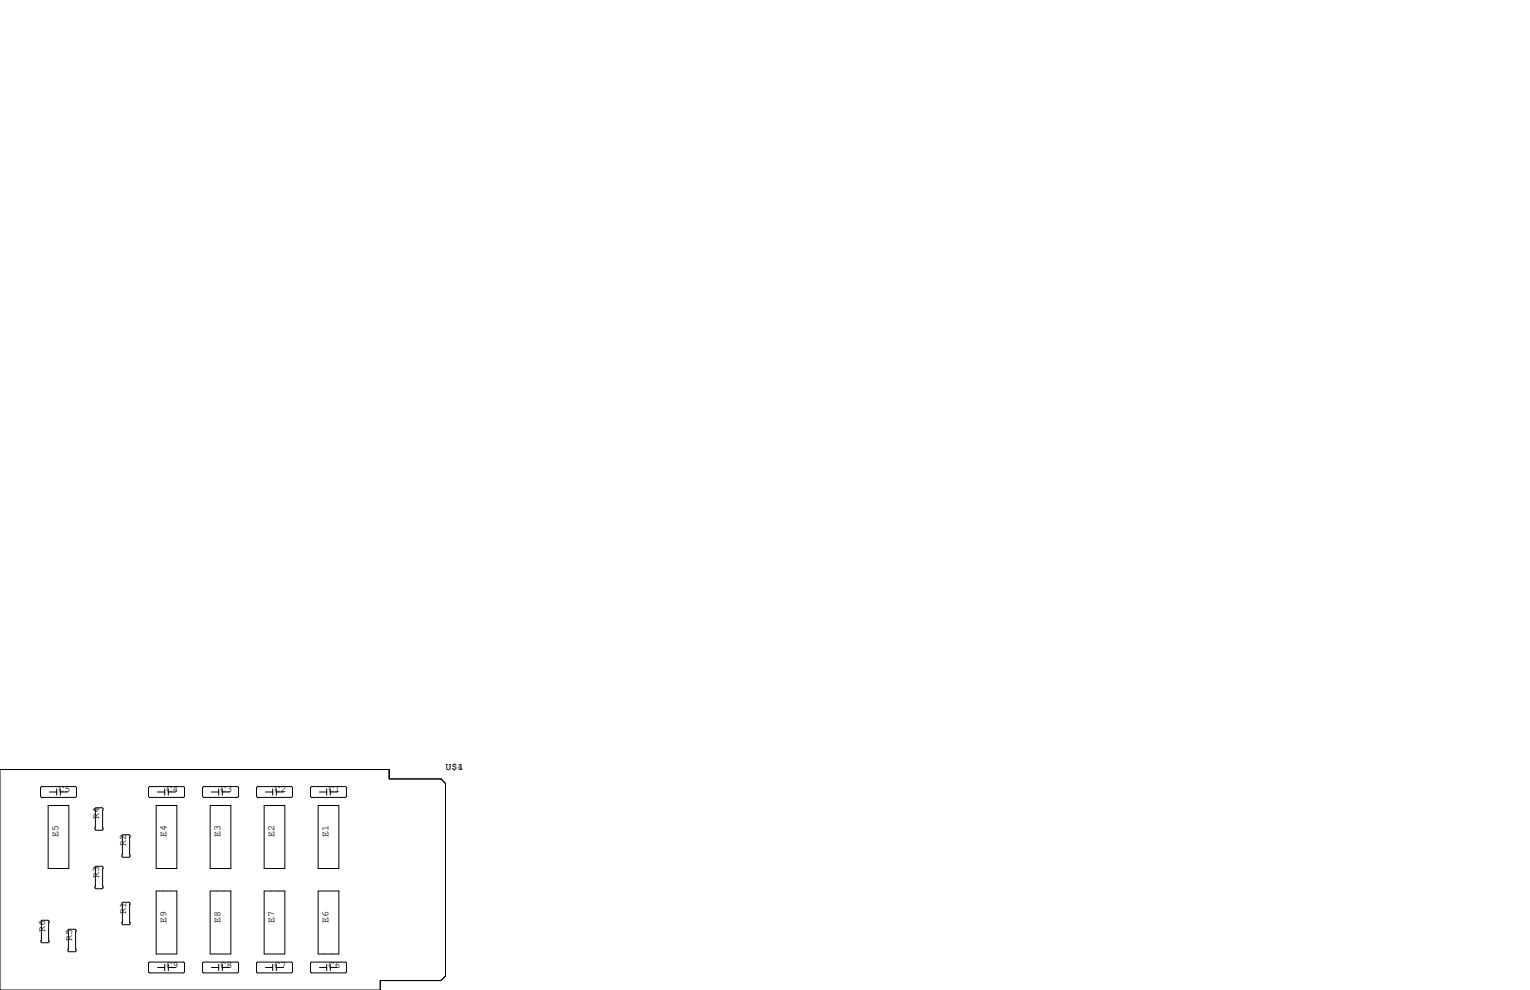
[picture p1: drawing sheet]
<svg xmlns="http://www.w3.org/2000/svg" width="432mm" height="279mm" viewBox="0 0 432 279" stroke-linecap="round" stroke-linejoin="round" font-family="sans-serif">
<g fill="none" stroke="#000" stroke-width=".28">
<path d="M0 217.2h109.9v2.6h14.6l1.2 1.3v54.4l-1.2 1.2h-17.2v2.7h-107.3zM11.7 222h9.6l.3 .2v2.6l-.3 .2h-9.6l-.3-.2v-2.6zM13.6 227.3h5.8v17.8h-5.8zM14 223.5h2M16 222.6v1.8M17 223.5h2.1M17 222.6v1.8M27.1 228h1.7l.3 .2v5.9l-.3 .2h-1.7l-.3-.2v-5.9zM34.7 235.6h1.7l.3 .2v5.9l-.3 .2h-1.7l-.3-.2v-5.9zM41.9 222.2l.3-.2h9.6l.3 .2v2.6l-.3 .2h-9.6l-.3-.2zM44.1 227.3h5.8v17.8h-5.8zM44.5 223.5h2"/>
<path d="M46.5 222.6v1.8M47.5 223.5h2M47.5 222.6v1.8M57.2 222.2l.2-.2h9.7l.2 .2v2.6l-.2 .2h-9.7l-.2-.2zM59.3 227.3h5.9v17.8h-5.9zM59.7 223.5h2M61.7 222.6v1.8M62.7 223.5h2.1M62.7 222.6v1.8M72.4 222.2l.2-.2h9.7l.3 .2v2.6l-.3 .2h-9.7l-.2-.2zM74.5 227.3h5.9v17.8h-5.9zM74.9 223.5h2.1"/>
<path d="M77 222.6v1.8M78 223.5h2M78 222.6v1.8M87.6 222.2l.3-.2h9.6l.3 .2v2.6l-.3 .2h-9.6l-.3-.2zM89.8 227.3h5.8v17.8h-5.8zM90.2 223.5h2M92.2 222.6v1.8M93.2 223.5h2.1M93.2 222.6v1.8M11.6 260l.2-.3h1.8l.2 .3v5.8l-.2 .3h-1.8l-.2-.3zM26.8 244.7l.3-.2h1.7l.3 .2v5.9l-.3 .2h-1.7l-.3-.2zM34.4 254.9l.3-.3h1.7l.3 .3v5.8l-.3 .3h-1.7l-.3-.3z"/>
<path d="M44.1 251.5h5.8v17.7h-5.8zM59.3 251.5h5.9v17.7h-5.9zM74.5 251.5h5.9v17.7h-5.9zM89.8 251.5h5.8v17.7h-5.8zM19.2 262.5l.2-.2h1.8l.3 .2v5.9l-.3 .2h-1.8l-.2-.2zM41.9 271.8l.3-.3h9.6l.3 .3v2.5l-.3 .3h-9.6l-.3-.3zM44.5 273h2M46.5 272.2v1.7M47.5 272.2v1.7M47.5 273h2M57.2 271.8l.2-.3h9.7l.2 .3v2.5l-.2 .3h-9.7l-.2-.3zM59.7 273h2"/>
<path d="M61.7 272.2v1.7M62.7 272.2v1.7M62.7 273h2.1M72.4 271.8l.2-.3h9.7l.3 .3v2.5l-.3 .3h-9.7l-.2-.3zM74.9 273h2.1M77 272.2v1.7M78 272.2v1.7M78 273h2M87.6 271.8l.3-.3h9.6l.3 .3v2.5l-.3 .3h-9.6l-.3-.3zM90.2 273h2M92.2 272.2v1.7M93.2 272.2v1.7"/>
<path d="M93.2 273h2.1"/>
</g>
<g font-size="2.8">
<text x="125.7" y="217.2">U$1</text>
<text x="129.1" y="217.2">4</text>
<text x="16.5" y="223.5">C5</text>
<text x="47" y="223.5">C4</text>
<text x="62.2" y="223.5">C3</text>
<text x="77.5" y="223.5">C2</text>
<text x="92.7" y="223.5">C1</text>
<text x="27.9" y="231.1" transform="rotate(-90 27.9 231.1)">R4</text>
<text x="16.5" y="236.2" transform="rotate(-90 16.5 236.2)">E5</text>
<text x="35.6" y="238.8" transform="rotate(-90 35.6 238.8)">R2</text>
<text x="47" y="236.2" transform="rotate(-90 47 236.2)">E4</text>
<text x="62.2" y="236.2" transform="rotate(-90 62.2 236.2)">E3</text>
<text x="77.5" y="236.2" transform="rotate(-90 77.5 236.2)">E2</text>
<text x="92.7" y="236.2" transform="rotate(-90 92.7 236.2)">E1</text>
<text x="27.9" y="247.6" transform="rotate(-90 27.9 247.6)">R3</text>
<text x="35.6" y="257.8" transform="rotate(-90 35.6 257.8)">R1</text>
<text x="12.7" y="262.9" transform="rotate(-90 12.7 262.9)">R6</text>
<text x="47" y="260.3" transform="rotate(-90 47 260.3)">E9</text>
<text x="62.2" y="260.3" transform="rotate(-90 62.2 260.3)">E8</text>
<text x="77.5" y="260.3" transform="rotate(-90 77.5 260.3)">E7</text>
<text x="92.7" y="260.3" transform="rotate(-90 92.7 260.3)">E6</text>
<text x="20.3" y="265.4" transform="rotate(-90 20.3 265.4)">R5</text>
<text x="47" y="273">C9</text>
<text x="62.2" y="273">C8</text>
<text x="77.5" y="273">C7</text>
<text x="92.7" y="273">C6</text>
</g>
</svg>
